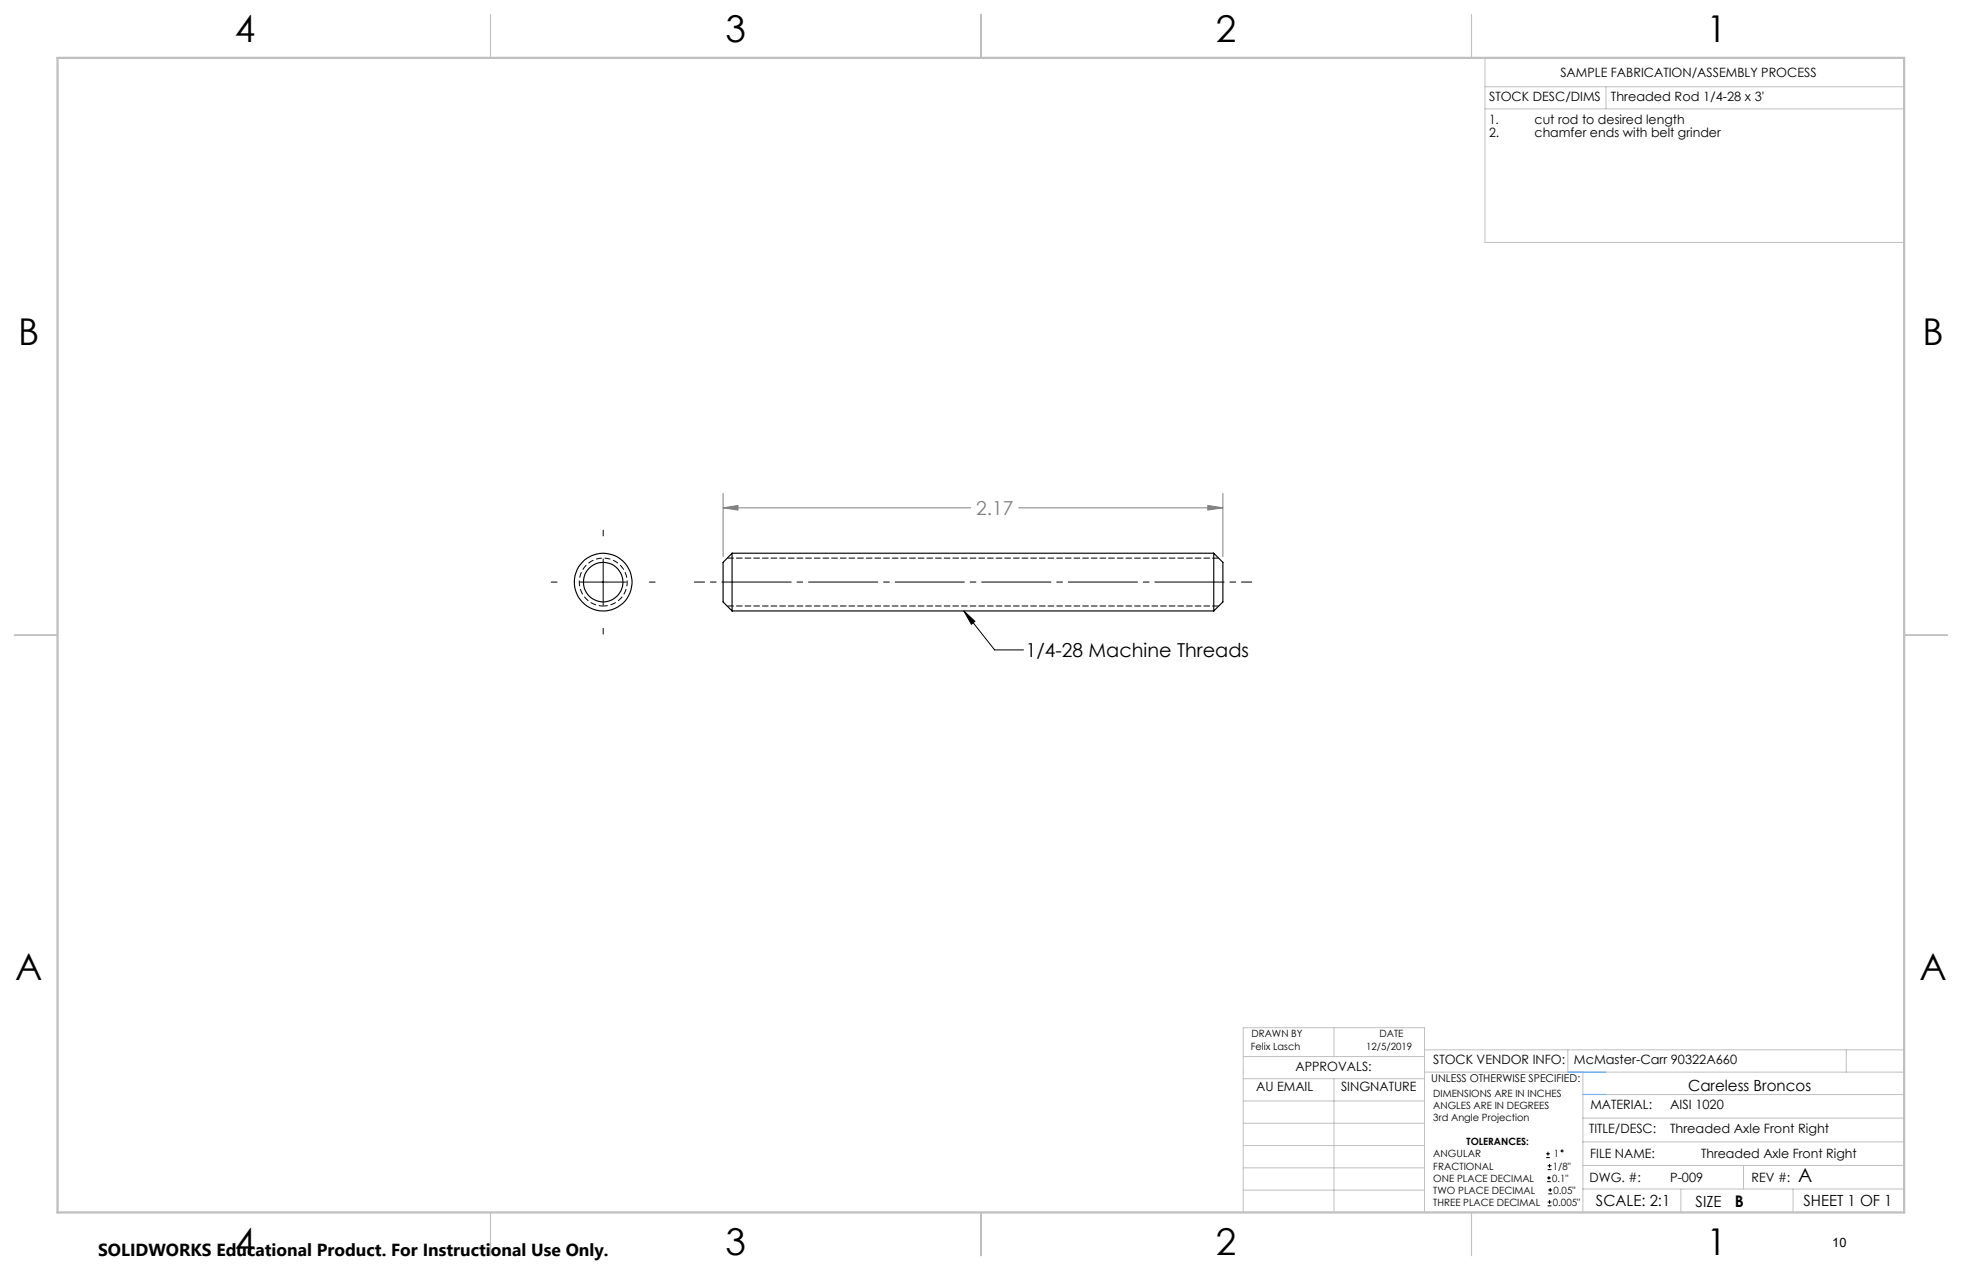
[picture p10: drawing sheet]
<svg xmlns="http://www.w3.org/2000/svg" width="432mm" height="279mm" viewBox="0 0 432 279" stroke-linecap="round" stroke-linejoin="round" font-family="sans-serif">
<g fill="none" stroke="#000" stroke-width=".22">
<path d="M132.8 116.6v1.3M121.3 128.1h1.3M127.7 128.1h10.1M132.8 123v10.1M132.8 138.2v1.3M142.9 128.1h1.3M212.1 134.4l2.5 2.3-.8 .6zM212.1 134.4l6.8 8.6h6.3M340.3 254.7h.8M340.3 253.8h.8M340.5 260h.8M340.5 259.2h.8"/>
<path d="M340.6 257.3h.9M340.6 256.5h.9M340.7 253.4v.8M340.9 258.7v.8M341 256.1v.8M340.6 265.3h.9M340.6 264.4h.9M340.7 262.6h.9M340.7 261.8h.9M341 264v.9M341.2 261.4v.8"/>
<circle cx="343.8" cy="253.2" r=".2"/>
</g>
<path d="M159.1 111.7l3.3-.5v1zM159.1 108.5v13.9M159.1 111.7h54.5M224.2 111.7h44.9M265.8 111.2l3.3 .5-3.3 .5zM269.1 108.5v13.9" fill="none" stroke="#808080" stroke-width=".22"/>
<path d="M132.8 133.3a5.3 5.3 0 0 0 4.6-7.8 5.3 5.3 0 0 0-9.1-.3 5.3 5.3 0 0 0 4.1 8.1h.4" fill="none" stroke="#000" stroke-width=".22" stroke-dasharray="1.3 .6" stroke-dashoffset=".3" stroke-linecap="butt"/>
<path d="M161.1 128.1h106" fill="none" stroke="#000" stroke-width=".22" stroke-dasharray="15.2 1.3 1.3 1.3" stroke-dashoffset="2.2"/>
<path d="M161.1 128.1h-8.3M267.1 128.1h8.4" fill="none" stroke="#000" stroke-width=".22" stroke-dasharray="15.2 1.3 1.3 1.3" stroke-dashoffset="13"/>
<g fill="none" stroke="#c0c0c0" stroke-width=".22">
<path d="M326.8 19.1h92.3M326.8 12.7v40.6h92.3M353.4 19.1v4.9M326.8 24h92.3M273.6 232.4h39.9M273.6 237.3h39.9M293.6 226.1v6.3M293.6 237.3v29.4M313.5 235.9h105.6M313.5 231h105.6M345.1 231v4.9M348.4 235.9v30.9"/>
<path d="M406.3 231v4.9M273.6 242.2h39.9M273.6 247.1h39.9M273.6 252h39.9M273.6 256.9h39.9M348.4 246h70.7M348.4 256.4h70.7M348.4 251.2h70.7M348.4 240.8h70.7M383.7 256.4v5.2M273.6 261.8h39.9M313.5 266.7v-40.6h-39.9v40.6h74.4"/>
<path d="M348.4 261.6h70.7M369.9 261.6v5.2M394.6 261.6v5.2"/>
</g>
<path d="M108 3.2v9.5M215.9 3.2v9.5M323.8 3.2v9.5M3.1 139.7h9.6M419.1 139.7h9.5M108 266.7v9.6M215.9 266.7v9.6M323.8 266.7v9.6" fill="none" stroke="#c0c0c0" stroke-width=".25"/>
<path d="M12.7 12.7h406.4v254h-406.4z" fill="none" stroke="#c0c0c0" stroke-width=".5"/>
<path d="M345.1 235.9h8.3M348.4 240.8h5" fill="none" stroke="#53a9ff" stroke-width=".22"/>
<path d="M268.2 133.3h-108.1M268.2 122.8h-108.1" fill="none" stroke="#000" stroke-width=".22" stroke-dasharray="1.3 .6" stroke-dashoffset="-.1"/>
<path d="M159.1 111.7l3.3-.5v1zM265.8 111.2l3.3 .5-3.3 .5z" fill="#808080"/>
<path d="M212.1 134.4l2.5 2.3-.8 .6z" fill="#000"/>
<g fill="none" stroke="#000" stroke-width=".25">
<path d="M161.1 121.7v12.7M161.1 121.7l-2 2v8.7l2 2M161.1 121.7h106M161.1 134.4h106M267.1 121.7v12.7M267.1 121.7l2 2v8.7l-2 2"/>
<circle cx="132.8" cy="128.1" r="6.4"/>
<circle cx="132.8" cy="128.1" r="4.3"/>
</g>
<g font-size="8.1">
<text x="51.7" y="9.3">4</text>
<text x="159.7" y="9.3">3</text>
<text x="267.6" y="9.3">2</text>
<text x="375.6" y="9.3">1</text>
<text x="4" y="76">B</text>
<text x="423.1" y="76">B</text>
<text x="3.3" y="215.7">A</text>
<text x="422.4" y="215.7">A</text>
<text x="51.7" y="276">4</text>
<text x="159.7" y="276">3</text>
<text x="267.6" y="276">2</text>
<text x="375.6" y="276">1</text>
</g>
<text font-size="4.2" fill="#808080" x="214.8" y="113.3">2.17</text>
<g font-size="4.2">
<text x="225.8" y="144.6">1/4-28 Machine Threads</text>
<text x="395.7" y="260">A</text>
</g>
<text font-size="3.8" x="21.6" y="276.3">SOLIDWORKS Educational Product. For Instructional Use Only.</text>
<text font-size="3.5" x="381.8" y="265.6">B</text>
<g font-size="3.4">
<text x="371.5" y="240.1">Careless Broncos</text>
<text x="351.2" y="265.2">SCALE: 2:1</text>
<text x="373.2" y="265.6">SIZE</text>
<text x="396.9" y="265.2">SHEET 1 OF 1</text>
</g>
<g font-size="2.8">
<text x="343.4" y="16.9">SAMPLE FABRICATION/ASSEMBLY PROCESS</text>
<text x="327.7" y="22.3">STOCK DESC/DIMS</text>
<text x="354.5" y="22.2">Threaded Rod 1/4-28 x 3'</text>
<text x="327.7" y="27.3">1.</text>
<text x="337.7" y="27.3">cut rod to desired length</text>
<text x="327.7" y="30.1">2.</text>
<text x="337.7" y="30.1">chamfer ends with belt grinder</text>
<text x="285.1" y="235.7">APPROVALS:</text>
<text x="315.4" y="234.1">STOCK VENDOR INFO:</text>
<text x="346.4" y="234.1">McMaster-Carr 90322A660</text>
<text x="276.4" y="240.1">AU EMAIL</text>
<text x="295.1" y="240.1">SINGNATURE</text>
<text x="350" y="244.1">MATERIAL:</text>
<text x="367.6" y="244.1">AISI 1020</text>
<text x="349.7" y="249.2">TITLE/DESC:</text>
<text x="367.6" y="249.2">Threaded Axle Front Right</text>
<text x="350" y="254.7">FILE NAME:</text>
<text x="374.4" y="254.8">Threaded Axle Front Right</text>
<text x="349.8" y="260">DWG. #:</text>
<text x="367.6" y="260">P-009</text>
<text x="385.5" y="260">REV #:</text>
<text x="403.3" y="274.3">10</text>
</g>
<text font-size="2.4" x="315" y="238.1">UNLESS OTHERWISE SPECIFIED:</text>
<g font-size="2.2">
<text x="275.3" y="231.1">Felix Lasch</text>
<text x="275.4" y="228.2">DRAWN BY</text>
<text x="300.7" y="231.1">12/5/2019</text>
<text x="303.6" y="228.2">DATE</text>
<text x="315.4" y="241.4">DIMENSIONS ARE IN INCHES</text>
<text x="315.4" y="244">ANGLES ARE IN DEGREES</text>
<text x="315.4" y="246.7">3rd Angle Projection</text>
<text x="322.8" y="252">TOLERANCES:</text>
<text x="315.4" y="254.6">ANGULAR</text>
<text x="315.4" y="257.3">FRACTIONAL</text>
<text x="341.8" y="257.3">1/8&quot;</text>
<text x="342" y="254.6">1</text>
<text x="315.4" y="262.6">TWO PLACE DECIMAL</text>
<text x="315.4" y="260">ONE PLACE DECIMAL</text>
<text x="341.6" y="260">0.1&quot;</text>
<text x="341.9" y="262.6">0.05&quot;</text>
<text x="315.4" y="265.3">THREE PLACE DECIMAL</text>
<text x="341.8" y="265.3">0.005&quot;</text>
</g>
</svg>
